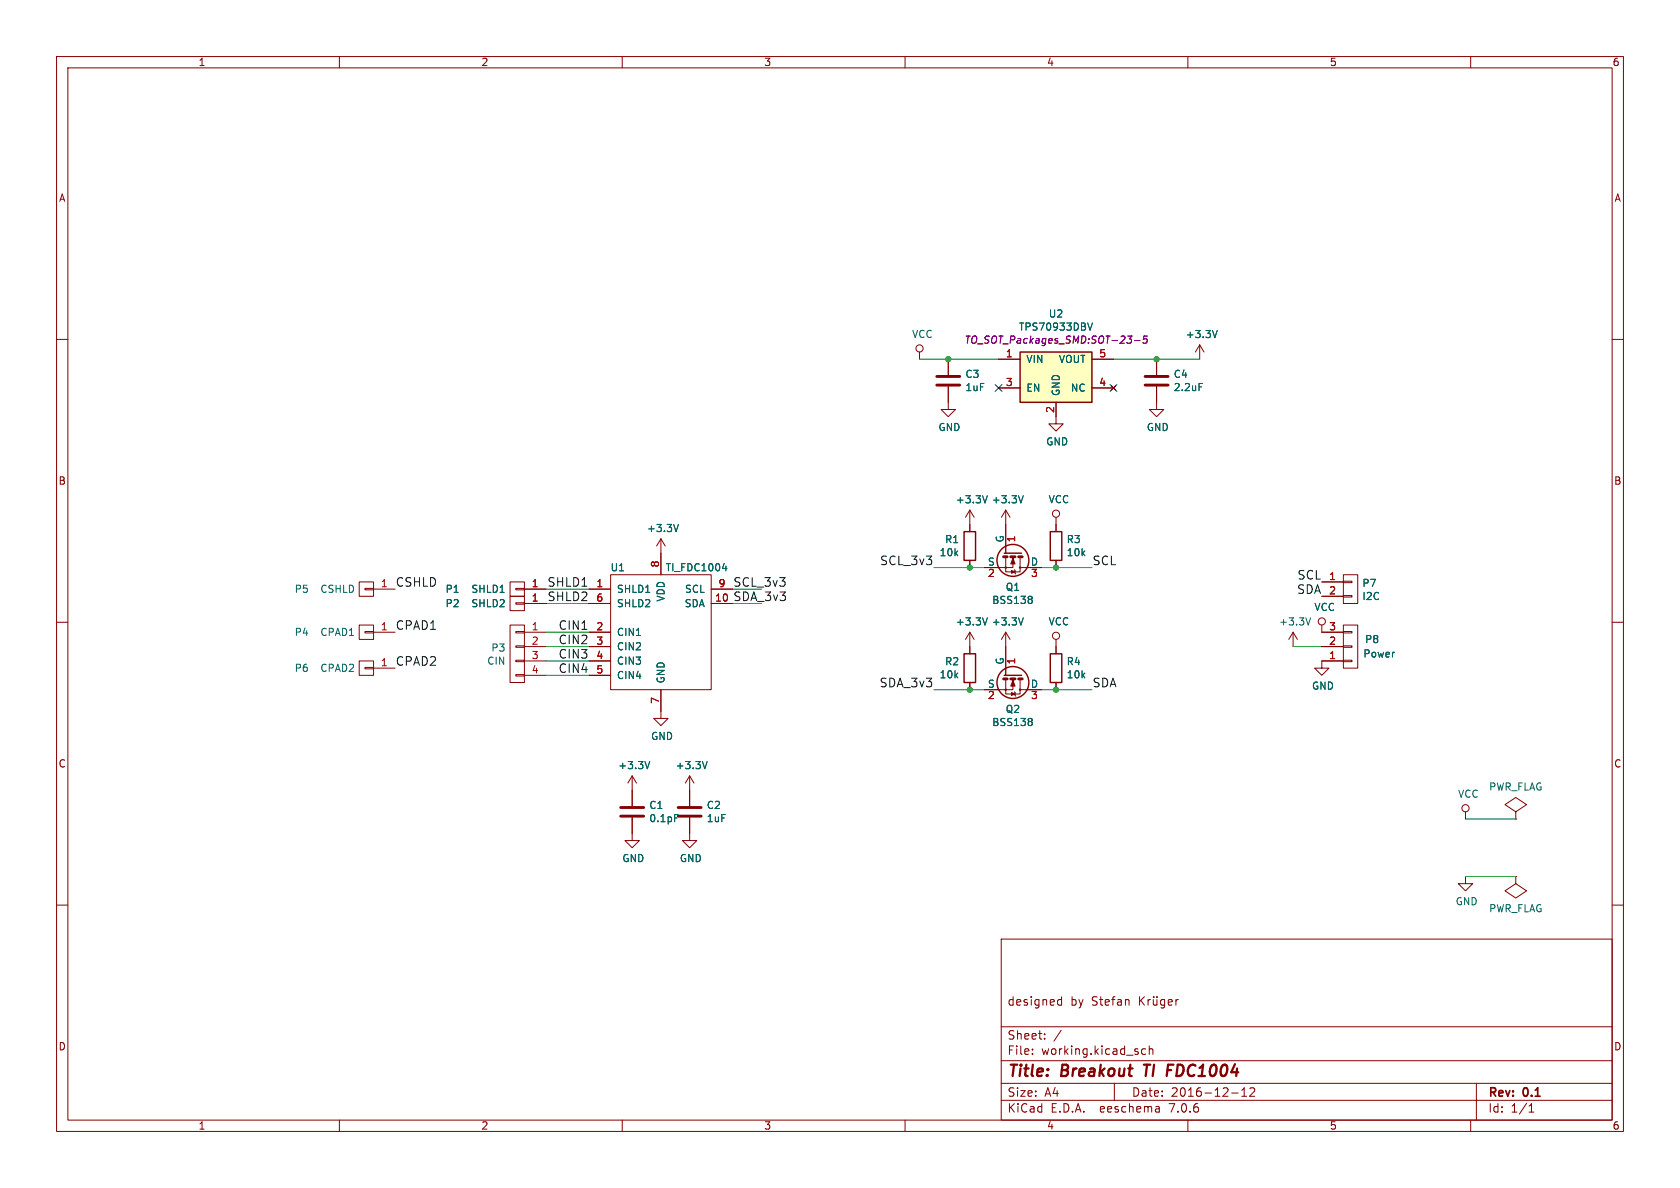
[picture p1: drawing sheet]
(kicad_sch (version 20230121) (generator eeschema)

 (paper "A4")

 (title_block
  (title "Breakout TI FDC1004")
  (date "2016-12-12")
  (rev "0.1")
  (comment 1 "designed by Stefan Krüger"))

 (lib_symbols
  (symbol "Breakout_TI_FDC1004-rescue:+3.3V" (power) (pin_names (offset 0)) (in_bom yes) (on_board yes)
   (property "Reference" "#PWR" (at 0 -3.81 0) (effects (font (size 1.27 1.27)) hide))
   (property "Value" "+3.3V" (at 0 3.556 0) (effects (font (size 1.27 1.27))))
   (property "Footprint" "" (at 0 0 0) (effects (font (size 1.27 1.27))))
   (property "Datasheet" "" (at 0 0 0) (effects (font (size 1.27 1.27))))
   (symbol "+3.3V_0_1"
    (polyline (pts (xy -0.762 1.27) (xy 0 2.54)) (stroke (width 0) (type solid)) (fill (type none)))
    (polyline (pts (xy 0 0) (xy 0 2.54)) (stroke (width 0) (type solid)) (fill (type none)))
    (polyline (pts (xy 0 2.54) (xy 0.762 1.27)) (stroke (width 0) (type solid)) (fill (type none))))
   (symbol "+3.3V_1_1"
    (pin power_in line (at 0 0 90) (length 0) hide (name "+3V3" (effects (font (size 1.27 1.27)))) (number "1" (effects (font (size 1.27 1.27)))))))
  (symbol "Breakout_TI_FDC1004-rescue:BSS138" (pin_names (offset 0)) (in_bom yes) (on_board yes)
   (property "Reference" "Q" (at 5.08 1.905 0) (effects (font (size 1.27 1.27)) (justify left)))
   (property "Value" "BSS138" (at 5.08 0 0) (effects (font (size 1.27 1.27)) (justify left)))
   (property "Footprint" "TO_SOT_Packages_SMD:SOT-23" (at 5.08 -1.905 0) (effects (font (size 1.27 1.27) italic) (justify left) hide))
   (property "Datasheet" "" (at 0 0 0) (effects (font (size 1.27 1.27)) (justify left)))
   (symbol "BSS138_0_1"
    (polyline (pts (xy 0.635 -1.016) (xy 0.635 -1.651)) (stroke (width 0.508) (type solid)) (fill (type none)))
    (polyline (pts (xy 0.635 0.381) (xy 0.635 -0.381)) (stroke (width 0.508) (type solid)) (fill (type none)))
    (polyline (pts (xy 0.635 1.651) (xy 0.635 1.016)) (stroke (width 0.508) (type solid)) (fill (type none)))
    (polyline (pts (xy 3.048 0.381) (xy 2.921 0.254)) (stroke (width 0) (type solid)) (fill (type none)))
    (polyline (pts (xy 3.048 0.381) (xy 3.556 0.381)) (stroke (width 0) (type solid)) (fill (type none)))
    (polyline (pts (xy 3.556 0.381) (xy 3.683 0.508)) (stroke (width 0) (type solid)) (fill (type none)))
    (polyline (pts (xy 0 1.524) (xy 0 -1.524) (xy 0 -1.524)) (stroke (width 0.254) (type solid)) (fill (type none)))
    (polyline (pts (xy 0.762 -1.27) (xy 2.54 -1.27) (xy 2.54 -2.54) (xy 2.54 -2.54)) (stroke (width 0) (type solid)) (fill (type none)))
    (polyline (pts (xy 0.762 1.27) (xy 2.54 1.27) (xy 2.54 2.54) (xy 2.54 2.54)) (stroke (width 0) (type solid)) (fill (type none)))
    (polyline (pts (xy 2.54 1.27) (xy 3.302 1.27) (xy 3.302 -1.27) (xy 2.54 -1.27)) (stroke (width 0) (type solid)) (fill (type none)))
    (polyline (pts (xy 3.302 0.381) (xy 3.048 -0.254) (xy 3.556 -0.254) (xy 3.302 0.381)) (stroke (width 0) (type solid)) (fill (type outline)))
    (polyline (pts (xy 0.762 0) (xy 1.27 0) (xy 2.54 0) (xy 2.54 -1.27) (xy 2.54 -1.27)) (stroke (width 0) (type solid)) (fill (type none)))
    (polyline (pts (xy 0.889 0) (xy 1.905 0.381) (xy 1.905 -0.381) (xy 0.889 0) (xy 1.016 0) (xy 1.016 0)) (stroke (width 0) (type solid)) (fill (type outline)))
    (circle (center 1.27 0) (radius 2.8194) (stroke (width 0.254) (type solid)) (fill (type none)))
    (circle (center 2.54 -1.27) (radius 0.127) (stroke (width 0) (type solid)) (fill (type none)))
    (circle (center 2.54 1.27) (radius 0.127) (stroke (width 0) (type solid)) (fill (type none))))
   (symbol "BSS138_1_1"
    (pin passive line (at -5.08 -1.27 0) (length 5.08) (name "G" (effects (font (size 1.27 1.27)))) (number "1" (effects (font (size 1.27 1.27)))))
    (pin passive line (at 2.54 -5.08 90) (length 2.54) (name "S" (effects (font (size 1.27 1.27)))) (number "2" (effects (font (size 1.27 1.27)))))
    (pin passive line (at 2.54 5.08 270) (length 2.54) (name "D" (effects (font (size 1.27 1.27)))) (number "3" (effects (font (size 1.27 1.27)))))))
  (symbol "Breakout_TI_FDC1004-rescue:C" (pin_numbers hide) (pin_names (offset 0.254)) (in_bom yes) (on_board yes)
   (property "Reference" "C" (at 0.635 2.54 0) (effects (font (size 1.27 1.27)) (justify left)))
   (property "Value" "C" (at 0.635 -2.54 0) (effects (font (size 1.27 1.27)) (justify left)))
   (property "Footprint" "" (at 0.9652 -3.81 0) (effects (font (size 1.27 1.27))))
   (property "Datasheet" "" (at 0 0 0) (effects (font (size 1.27 1.27))))
   (symbol "C_0_1"
    (polyline (pts (xy -2.032 -0.762) (xy 2.032 -0.762)) (stroke (width 0.508) (type solid)) (fill (type none)))
    (polyline (pts (xy -2.032 0.762) (xy 2.032 0.762)) (stroke (width 0.508) (type solid)) (fill (type none))))
   (symbol "C_1_1"
    (pin passive line (at 0 3.81 270) (length 2.794) (name "~" (effects (font (size 1.27 1.27)))) (number "1" (effects (font (size 1.27 1.27)))))
    (pin passive line (at 0 -3.81 90) (length 2.794) (name "~" (effects (font (size 1.27 1.27)))) (number "2" (effects (font (size 1.27 1.27)))))))
  (symbol "Breakout_TI_FDC1004-rescue:CONN_01X01" (pin_names (offset 1.016) hide) (in_bom yes) (on_board yes)
   (property "Reference" "P" (at 0 2.54 0) (effects (font (size 1.27 1.27))))
   (property "Value" "CONN_01X01" (at 2.54 0 90) (effects (font (size 1.27 1.27))))
   (property "Footprint" "" (at 0 0 0) (effects (font (size 1.27 1.27))))
   (property "Datasheet" "" (at 0 0 0) (effects (font (size 1.27 1.27))))
   (symbol "CONN_01X01_0_1"
    (rectangle (start -1.27 0.127) (end 0.254 -0.127) (stroke (width 0) (type solid)) (fill (type none)))
    (rectangle (start -1.27 1.27) (end 1.27 -1.27) (stroke (width 0) (type solid)) (fill (type none))))
   (symbol "CONN_01X01_1_1"
    (pin passive line (at -5.08 0 0) (length 3.81) (name "P1" (effects (font (size 1.27 1.27)))) (number "1" (effects (font (size 1.27 1.27)))))))
  (symbol "Breakout_TI_FDC1004-rescue:CONN_01X02" (pin_names (offset 1.016) hide) (in_bom yes) (on_board yes)
   (property "Reference" "P" (at 0 3.81 0) (effects (font (size 1.27 1.27))))
   (property "Value" "CONN_01X02" (at 2.54 0 90) (effects (font (size 1.27 1.27))))
   (property "Footprint" "" (at 0 0 0) (effects (font (size 1.27 1.27))))
   (property "Datasheet" "" (at 0 0 0) (effects (font (size 1.27 1.27))))
   (symbol "CONN_01X02_0_1"
    (rectangle (start -1.27 -1.143) (end 0.254 -1.397) (stroke (width 0) (type solid)) (fill (type none)))
    (rectangle (start -1.27 1.397) (end 0.254 1.143) (stroke (width 0) (type solid)) (fill (type none)))
    (rectangle (start -1.27 2.54) (end 1.27 -2.54) (stroke (width 0) (type solid)) (fill (type none))))
   (symbol "CONN_01X02_1_1"
    (pin passive line (at -5.08 1.27 0) (length 3.81) (name "P1" (effects (font (size 1.27 1.27)))) (number "1" (effects (font (size 1.27 1.27)))))
    (pin passive line (at -5.08 -1.27 0) (length 3.81) (name "P2" (effects (font (size 1.27 1.27)))) (number "2" (effects (font (size 1.27 1.27)))))))
  (symbol "Breakout_TI_FDC1004-rescue:CONN_01X03" (pin_names (offset 1.016) hide) (in_bom yes) (on_board yes)
   (property "Reference" "P" (at 0 5.08 0) (effects (font (size 1.27 1.27))))
   (property "Value" "CONN_01X03" (at 2.54 0 90) (effects (font (size 1.27 1.27))))
   (property "Footprint" "" (at 0 0 0) (effects (font (size 1.27 1.27))))
   (property "Datasheet" "" (at 0 0 0) (effects (font (size 1.27 1.27))))
   (symbol "CONN_01X03_0_1"
    (rectangle (start -1.27 -2.413) (end 0.254 -2.667) (stroke (width 0) (type solid)) (fill (type none)))
    (rectangle (start -1.27 0.127) (end 0.254 -0.127) (stroke (width 0) (type solid)) (fill (type none)))
    (rectangle (start -1.27 2.667) (end 0.254 2.413) (stroke (width 0) (type solid)) (fill (type none)))
    (rectangle (start -1.27 3.81) (end 1.27 -3.81) (stroke (width 0) (type solid)) (fill (type none))))
   (symbol "CONN_01X03_1_1"
    (pin passive line (at -5.08 2.54 0) (length 3.81) (name "P1" (effects (font (size 1.27 1.27)))) (number "1" (effects (font (size 1.27 1.27)))))
    (pin passive line (at -5.08 0 0) (length 3.81) (name "P2" (effects (font (size 1.27 1.27)))) (number "2" (effects (font (size 1.27 1.27)))))
    (pin passive line (at -5.08 -2.54 0) (length 3.81) (name "P3" (effects (font (size 1.27 1.27)))) (number "3" (effects (font (size 1.27 1.27)))))))
  (symbol "Breakout_TI_FDC1004-rescue:CONN_01X04" (pin_names (offset 1.016) hide) (in_bom yes) (on_board yes)
   (property "Reference" "P" (at 0 6.35 0) (effects (font (size 1.27 1.27))))
   (property "Value" "CONN_01X04" (at 2.54 0 90) (effects (font (size 1.27 1.27))))
   (property "Footprint" "" (at 0 0 0) (effects (font (size 1.27 1.27))))
   (property "Datasheet" "" (at 0 0 0) (effects (font (size 1.27 1.27))))
   (symbol "CONN_01X04_0_1"
    (rectangle (start -1.27 -3.683) (end 0.254 -3.937) (stroke (width 0) (type solid)) (fill (type none)))
    (rectangle (start -1.27 -1.143) (end 0.254 -1.397) (stroke (width 0) (type solid)) (fill (type none)))
    (rectangle (start -1.27 1.397) (end 0.254 1.143) (stroke (width 0) (type solid)) (fill (type none)))
    (rectangle (start -1.27 3.937) (end 0.254 3.683) (stroke (width 0) (type solid)) (fill (type none)))
    (rectangle (start -1.27 5.08) (end 1.27 -5.08) (stroke (width 0) (type solid)) (fill (type none))))
   (symbol "CONN_01X04_1_1"
    (pin passive line (at -5.08 3.81 0) (length 3.81) (name "P1" (effects (font (size 1.27 1.27)))) (number "1" (effects (font (size 1.27 1.27)))))
    (pin passive line (at -5.08 1.27 0) (length 3.81) (name "P2" (effects (font (size 1.27 1.27)))) (number "2" (effects (font (size 1.27 1.27)))))
    (pin passive line (at -5.08 -1.27 0) (length 3.81) (name "P3" (effects (font (size 1.27 1.27)))) (number "3" (effects (font (size 1.27 1.27)))))
    (pin passive line (at -5.08 -3.81 0) (length 3.81) (name "P4" (effects (font (size 1.27 1.27)))) (number "4" (effects (font (size 1.27 1.27)))))))
  (symbol "Breakout_TI_FDC1004-rescue:GND" (power) (pin_names (offset 0)) (in_bom yes) (on_board yes)
   (property "Reference" "#PWR" (at 0 -6.35 0) (effects (font (size 1.27 1.27)) hide))
   (property "Value" "GND" (at 0 -3.81 0) (effects (font (size 1.27 1.27))))
   (property "Footprint" "" (at 0 0 0) (effects (font (size 1.27 1.27))))
   (property "Datasheet" "" (at 0 0 0) (effects (font (size 1.27 1.27))))
   (symbol "GND_0_1"
    (polyline (pts (xy 0 0) (xy 0 -1.27) (xy 1.27 -1.27) (xy 0 -2.54) (xy -1.27 -1.27) (xy 0 -1.27)) (stroke (width 0) (type solid)) (fill (type none))))
   (symbol "GND_1_1"
    (pin power_in line (at 0 0 270) (length 0) hide (name "GND" (effects (font (size 1.27 1.27)))) (number "1" (effects (font (size 1.27 1.27)))))))
  (symbol "Breakout_TI_FDC1004-rescue:PWR_FLAG" (power) (pin_numbers hide) (pin_names (offset 0) hide) (in_bom yes) (on_board yes)
   (property "Reference" "#FLG" (at 0 2.413 0) (effects (font (size 1.27 1.27)) hide))
   (property "Value" "PWR_FLAG" (at 0 4.572 0) (effects (font (size 1.27 1.27))))
   (property "Footprint" "" (at 0 0 0) (effects (font (size 1.27 1.27))))
   (property "Datasheet" "" (at 0 0 0) (effects (font (size 1.27 1.27))))
   (symbol "PWR_FLAG_0_0"
    (pin power_out line (at 0 0 90) (length 0) (name "pwr" (effects (font (size 1.27 1.27)))) (number "1" (effects (font (size 1.27 1.27))))))
   (symbol "PWR_FLAG_0_1"
    (polyline (pts (xy 0 0) (xy 0 1.27) (xy -1.905 2.54) (xy 0 3.81) (xy 1.905 2.54) (xy 0 1.27)) (stroke (width 0) (type solid)) (fill (type none)))))
  (symbol "Breakout_TI_FDC1004-rescue:R" (pin_numbers hide) (pin_names (offset 0)) (in_bom yes) (on_board yes)
   (property "Reference" "R" (at 2.032 0 90) (effects (font (size 1.27 1.27))))
   (property "Value" "R" (at 0 0 90) (effects (font (size 1.27 1.27))))
   (property "Footprint" "" (at -1.778 0 90) (effects (font (size 1.27 1.27))))
   (property "Datasheet" "" (at 0 0 0) (effects (font (size 1.27 1.27))))
   (symbol "R_0_1"
    (rectangle (start -1.016 -2.54) (end 1.016 2.54) (stroke (width 0.254) (type solid)) (fill (type none))))
   (symbol "R_1_1"
    (pin passive line (at 0 3.81 270) (length 1.27) (name "~" (effects (font (size 1.27 1.27)))) (number "1" (effects (font (size 1.27 1.27)))))
    (pin passive line (at 0 -3.81 90) (length 1.27) (name "~" (effects (font (size 1.27 1.27)))) (number "2" (effects (font (size 1.27 1.27)))))))
  (symbol "Breakout_TI_FDC1004-rescue:TI_FDC1004" (pin_names (offset 1.016)) (in_bom yes) (on_board yes)
   (property "Reference" "U" (at -7.62 11.43 0) (effects (font (size 1.27 1.27))))
   (property "Value" "TI_FDC1004" (at 1.27 11.43 0) (effects (font (size 1.27 1.27)) (justify left)))
   (property "Footprint" "Housings_SSOP:MSOP-10_3x3mm_Pitch0.5mm" (at 0 -11.43 0) (effects (font (size 1.524 1.524)) hide))
   (property "Datasheet" "http://www.ti.com/lit/ds/symlink/fdc1004.pdf" (at 0 -13.97 0) (effects (font (size 1.524 1.524)) hide))
   (symbol "TI_FDC1004_0_1"
    (rectangle (start -8.89 10.16) (end 8.89 -10.16) (stroke (width 0) (type solid)) (fill (type none))))
   (symbol "TI_FDC1004_1_1"
    (pin input line (at -12.7 7.62 0) (length 3.81) (name "SHLD1" (effects (font (size 1.27 1.27)))) (number "1" (effects (font (size 1.27 1.27)))))
    (pin bidirectional line (at 12.7 5.08 180) (length 3.81) (name "SDA" (effects (font (size 1.27 1.27)))) (number "10" (effects (font (size 1.27 1.27)))))
    (pin input line (at -12.7 0 0) (length 3.81) (name "CIN1" (effects (font (size 1.27 1.27)))) (number "2" (effects (font (size 1.27 1.27)))))
    (pin input line (at -12.7 -2.54 0) (length 3.81) (name "CIN2" (effects (font (size 1.27 1.27)))) (number "3" (effects (font (size 1.27 1.27)))))
    (pin input line (at -12.7 -5.08 0) (length 3.81) (name "CIN3" (effects (font (size 1.27 1.27)))) (number "4" (effects (font (size 1.27 1.27)))))
    (pin input line (at -12.7 -7.62 0) (length 3.81) (name "CIN4" (effects (font (size 1.27 1.27)))) (number "5" (effects (font (size 1.27 1.27)))))
    (pin input line (at -12.7 5.08 0) (length 3.81) (name "SHLD2" (effects (font (size 1.27 1.27)))) (number "6" (effects (font (size 1.27 1.27)))))
    (pin power_in line (at 0 -13.97 90) (length 3.81) (name "GND" (effects (font (size 1.27 1.27)))) (number "7" (effects (font (size 1.27 1.27)))))
    (pin power_in line (at 0 13.97 270) (length 3.81) (name "VDD" (effects (font (size 1.27 1.27)))) (number "8" (effects (font (size 1.27 1.27)))))
    (pin bidirectional line (at 12.7 7.62 180) (length 3.81) (name "SCL" (effects (font (size 1.27 1.27)))) (number "9" (effects (font (size 1.27 1.27)))))))
  (symbol "Breakout_TI_FDC1004-rescue:TPS70933DBV" (pin_names (offset 1.016)) (in_bom yes) (on_board yes)
   (property "Reference" "U" (at -6.35 5.08 0) (effects (font (size 1.27 1.27)) (justify left)))
   (property "Value" "TPS70933DBV" (at 6.35 5.08 0) (effects (font (size 1.27 1.27)) (justify right)))
   (property "Footprint" "SOT-23-5" (at 6.35 -6.35 0) (effects (font (size 1.27 1.27) italic)))
   (property "Datasheet" "" (at 0 0 0) (effects (font (size 1.27 1.27))))
   (symbol "TPS70933DBV_0_1"
    (rectangle (start -6.35 3.81) (end 6.35 -5.08) (stroke (width 0.254) (type solid)) (fill (type background))))
   (symbol "TPS70933DBV_1_1"
    (pin power_in line (at -10.16 2.54 0) (length 3.81) (name "VIN" (effects (font (size 1.27 1.27)))) (number "1" (effects (font (size 1.27 1.27)))))
    (pin power_in line (at 0 -7.62 90) (length 2.54) (name "GND" (effects (font (size 1.27 1.27)))) (number "2" (effects (font (size 1.27 1.27)))))
    (pin input line (at -10.16 -2.54 0) (length 3.81) (name "EN" (effects (font (size 1.27 1.27)))) (number "3" (effects (font (size 1.27 1.27)))))
    (pin no_connect line (at 10.16 -2.54 180) (length 3.81) (name "NC" (effects (font (size 1.27 1.27)))) (number "4" (effects (font (size 1.27 1.27)))))
    (pin power_out line (at 10.16 2.54 180) (length 3.81) (name "VOUT" (effects (font (size 1.27 1.27)))) (number "5" (effects (font (size 1.27 1.27)))))))
  (symbol "Breakout_TI_FDC1004-rescue:VCC" (power) (pin_names (offset 0)) (in_bom yes) (on_board yes)
   (property "Reference" "#PWR" (at 0 -3.81 0) (effects (font (size 1.27 1.27)) hide))
   (property "Value" "VCC" (at 0 3.81 0) (effects (font (size 1.27 1.27))))
   (property "Footprint" "" (at 0 0 0) (effects (font (size 1.27 1.27))))
   (property "Datasheet" "" (at 0 0 0) (effects (font (size 1.27 1.27))))
   (symbol "VCC_0_1"
    (polyline (pts (xy 0 0) (xy 0 1.27)) (stroke (width 0) (type solid)) (fill (type none)))
    (circle (center 0 1.905) (radius 0.635) (stroke (width 0) (type solid)) (fill (type none))))
   (symbol "VCC_1_1"
    (pin power_in line (at 0 0 90) (length 0) hide (name "VCC" (effects (font (size 1.27 1.27)))) (number "1" (effects (font (size 1.27 1.27))))))))

 (junction (at 167.64 63.5) (diameter 0) (color 0 0 0 0))
 (junction (at 171.45 100.33) (diameter 0) (color 0 0 0 0))
 (junction (at 186.69 121.92) (diameter 0) (color 0 0 0 0))
 (junction (at 204.47 63.5) (diameter 0) (color 0 0 0 0))
 (junction (at 171.45 121.92) (diameter 0) (color 0 0 0 0))
 (junction (at 186.69 100.33) (diameter 0) (color 0 0 0 0))

 (no_connect (at 176.53 68.58))
 (no_connect (at 196.85 68.58))

 (wire (pts (xy 259.08 154.94) (xy 267.97 154.94)) (stroke (width 0) (type default)))
 (wire (pts (xy 167.64 63.5) (xy 176.53 63.5)) (stroke (width 0) (type default)))
 (wire (pts (xy 96.52 104.14) (xy 104.14 104.14)) (stroke (width 0) (type default)))
 (wire (pts (xy 259.08 144.78) (xy 267.97 144.78)) (stroke (width 0) (type default)))
 (wire (pts (xy 96.52 114.3) (xy 104.14 114.3)) (stroke (width 0) (type default)))
 (wire (pts (xy 186.69 121.92) (xy 193.04 121.92)) (stroke (width 0) (type default)))
 (wire (pts (xy 165.1 121.92) (xy 171.45 121.92)) (stroke (width 0) (type default)))
 (wire (pts (xy 186.69 100.33) (xy 193.04 100.33)) (stroke (width 0) (type default)))
 (wire (pts (xy 171.45 121.92) (xy 173.99 121.92)) (stroke (width 0) (type default)))
 (wire (pts (xy 171.45 100.33) (xy 173.99 100.33)) (stroke (width 0) (type default)))
 (wire (pts (xy 129.54 104.14) (xy 134.62 104.14)) (stroke (width 0) (type default)))
 (wire (pts (xy 196.85 63.5) (xy 204.47 63.5)) (stroke (width 0) (type default)))
 (wire (pts (xy 165.1 100.33) (xy 171.45 100.33)) (stroke (width 0) (type default)))
 (wire (pts (xy 96.52 116.84) (xy 104.14 116.84)) (stroke (width 0) (type default)))
 (wire (pts (xy 162.56 63.5) (xy 167.64 63.5)) (stroke (width 0) (type default)))
 (wire (pts (xy 184.15 100.33) (xy 186.69 100.33)) (stroke (width 0) (type default)))
 (wire (pts (xy 96.52 111.76) (xy 104.14 111.76)) (stroke (width 0) (type default)))
 (wire (pts (xy 184.15 121.92) (xy 186.69 121.92)) (stroke (width 0) (type default)))
 (wire (pts (xy 129.54 106.68) (xy 134.62 106.68)) (stroke (width 0) (type default)))
 (wire (pts (xy 96.52 106.68) (xy 104.14 106.68)) (stroke (width 0) (type default)))
 (wire (pts (xy 228.6 114.3) (xy 233.68 114.3)) (stroke (width 0) (type default)))
 (wire (pts (xy 96.52 119.38) (xy 104.14 119.38)) (stroke (width 0) (type default)))
 (wire (pts (xy 204.47 63.5) (xy 212.09 63.5)) (stroke (width 0) (type default)))

 (label "SDA" (at 233.68 105.41 180) (effects (font (size 1.524 1.524)) (justify right bottom)))
 (label "SCL" (at 233.68 102.87 180) (effects (font (size 1.524 1.524)) (justify right bottom)))
 (label "SHLD2" (at 104.14 106.68 180) (effects (font (size 1.524 1.524)) (justify right bottom)))
 (label "CSHLD" (at 69.85 104.14 0) (effects (font (size 1.524 1.524)) (justify left bottom)))
 (label "SDA_3v3" (at 165.1 121.92 180) (effects (font (size 1.524 1.524)) (justify right bottom)))
 (label "CIN3" (at 104.14 116.84 180) (effects (font (size 1.524 1.524)) (justify right bottom)))
 (label "CIN2" (at 104.14 114.3 180) (effects (font (size 1.524 1.524)) (justify right bottom)))
 (label "SCL_3v3" (at 165.1 100.33 180) (effects (font (size 1.524 1.524)) (justify right bottom)))
 (label "SCL_3v3" (at 129.54 104.14 0) (effects (font (size 1.524 1.524)) (justify left bottom)))
 (label "SDA" (at 193.04 121.92 0) (effects (font (size 1.524 1.524)) (justify left bottom)))
 (label "SCL" (at 193.04 100.33 0) (effects (font (size 1.524 1.524)) (justify left bottom)))
 (label "CIN1" (at 104.14 111.76 180) (effects (font (size 1.524 1.524)) (justify right bottom)))
 (label "CIN4" (at 104.14 119.38 180) (effects (font (size 1.524 1.524)) (justify right bottom)))
 (label "SDA_3v3" (at 129.54 106.68 0) (effects (font (size 1.524 1.524)) (justify left bottom)))
 (label "CPAD1" (at 69.85 111.76 0) (effects (font (size 1.524 1.524)) (justify left bottom)))
 (label "SHLD1" (at 104.14 104.14 180) (effects (font (size 1.524 1.524)) (justify right bottom)))
 (label "CPAD2" (at 69.85 118.11 0) (effects (font (size 1.524 1.524)) (justify left bottom)))

 (symbol (lib_id "Breakout_TI_FDC1004-rescue:VCC") (at 259.08 144.78 0) (unit 1) (in_bom yes) (on_board yes) (dnp no)
  (property "Reference" "#PWR21" (at 259.08 148.59 0) (effects (font (size 1.27 1.27)) hide))
  (property "Value" "VCC" (at 259.588 140.3604 0) (effects (font (size 1.27 1.27))))
  (property "Footprint" "" (at 259.08 144.78 0) (effects (font (size 1.27 1.27))))
  (property "Datasheet" "" (at 259.08 144.78 0) (effects (font (size 1.27 1.27)))) (pin "1"))

 (symbol (lib_id "Breakout_TI_FDC1004-rescue:GND") (at 259.08 154.94 0) (unit 1) (in_bom yes) (on_board yes) (dnp no)
  (property "Reference" "#PWR22" (at 259.08 161.29 0) (effects (font (size 1.27 1.27)) hide))
  (property "Value" "GND" (at 259.2832 159.3596 0) (effects (font (size 1.27 1.27))))
  (property "Footprint" "" (at 259.08 154.94 0) (effects (font (size 1.27 1.27))))
  (property "Datasheet" "" (at 259.08 154.94 0) (effects (font (size 1.27 1.27)))) (pin "1"))

 (symbol (lib_id "Breakout_TI_FDC1004-rescue:PWR_FLAG") (at 267.97 144.78 0) (unit 1) (in_bom yes) (on_board yes) (dnp no)
  (property "Reference" "#FLG1" (at 267.97 142.367 0) (effects (font (size 1.27 1.27)) hide))
  (property "Value" "PWR_FLAG" (at 267.97 139.0904 0) (effects (font (size 1.27 1.27))))
  (property "Footprint" "" (at 267.97 144.78 0) (effects (font (size 1.27 1.27))))
  (property "Datasheet" "" (at 267.97 144.78 0) (effects (font (size 1.27 1.27)))) (pin "1"))

 (symbol (lib_id "Breakout_TI_FDC1004-rescue:PWR_FLAG") (at 267.97 154.94 0) (mirror x) (unit 1) (in_bom yes) (on_board yes) (dnp no)
  (property "Reference" "#FLG2" (at 267.97 157.353 0) (effects (font (size 1.27 1.27)) hide))
  (property "Value" "PWR_FLAG" (at 267.97 160.6042 0) (effects (font (size 1.27 1.27))))
  (property "Footprint" "" (at 267.97 154.94 0) (effects (font (size 1.27 1.27))))
  (property "Datasheet" "" (at 267.97 154.94 0) (effects (font (size 1.27 1.27)))) (pin "1"))

 (symbol (lib_id "Breakout_TI_FDC1004-rescue:C") (at 111.76 143.51 0) (unit 1) (in_bom yes) (on_board yes) (dnp no)
  (property "Reference" "C1" (at 114.681 142.3416 0) (effects (font (size 1.27 1.27)) (justify left)))
  (property "Value" "0.1pF" (at 114.681 144.6784 0) (effects (font (size 1.27 1.27)) (justify left)))
  (property "Footprint" "Capacitors_SMD:C_0805_HandSoldering" (at 112.7252 147.32 0) (effects (font (size 1.27 1.27)) hide))
  (property "Datasheet" "" (at 111.76 143.51 0) (effects (font (size 1.27 1.27)))) (pin "1") (pin "2"))

 (symbol (lib_id "Breakout_TI_FDC1004-rescue:GND") (at 111.76 147.32 0) (unit 1) (in_bom yes) (on_board yes) (dnp no)
  (property "Reference" "#PWR2" (at 111.76 153.67 0) (effects (font (size 1.27 1.27)) hide))
  (property "Value" "GND" (at 111.9632 151.7396 0) (effects (font (size 1.27 1.27))))
  (property "Footprint" "" (at 111.76 147.32 0) (effects (font (size 1.27 1.27))))
  (property "Datasheet" "" (at 111.76 147.32 0) (effects (font (size 1.27 1.27)))) (pin "1"))

 (symbol (lib_id "Breakout_TI_FDC1004-rescue:TI_FDC1004") (at 116.84 111.76 0) (unit 1) (in_bom yes) (on_board yes) (dnp no)
  (property "Reference" "U1" (at 109.22 100.33 0) (effects (font (size 1.27 1.27))))
  (property "Value" "TI_FDC1004" (at 123.19 100.33 0) (effects (font (size 1.27 1.27))))
  (property "Footprint" "Housings_SSOP:MSOP-10_3x3mm_Pitch0.5mm" (at 116.84 123.19 0) (effects (font (size 1.524 1.524)) hide))
  (property "Datasheet" "http://www.ti.com/lit/ds/symlink/fdc1004.pdf" (at 116.84 125.73 0) (effects (font (size 1.524 1.524)) hide)) (pin "1") (pin "10") (pin "2") (pin "3") (pin "4") (pin "5") (pin "6") (pin "7") (pin "8") (pin "9"))

 (symbol (lib_id "Breakout_TI_FDC1004-rescue:C") (at 121.92 143.51 0) (unit 1) (in_bom yes) (on_board yes) (dnp no)
  (property "Reference" "C2" (at 124.841 142.3416 0) (effects (font (size 1.27 1.27)) (justify left)))
  (property "Value" "1uF" (at 124.841 144.6784 0) (effects (font (size 1.27 1.27)) (justify left)))
  (property "Footprint" "Capacitors_SMD:C_0805_HandSoldering" (at 122.8852 147.32 0) (effects (font (size 1.27 1.27)) hide))
  (property "Datasheet" "" (at 121.92 143.51 0) (effects (font (size 1.27 1.27)))) (pin "1") (pin "2"))

 (symbol (lib_id "Breakout_TI_FDC1004-rescue:GND") (at 121.92 147.32 0) (unit 1) (in_bom yes) (on_board yes) (dnp no)
  (property "Reference" "#PWR6" (at 121.92 153.67 0) (effects (font (size 1.27 1.27)) hide))
  (property "Value" "GND" (at 122.1232 151.7396 0) (effects (font (size 1.27 1.27))))
  (property "Footprint" "" (at 121.92 147.32 0) (effects (font (size 1.27 1.27))))
  (property "Datasheet" "" (at 121.92 147.32 0) (effects (font (size 1.27 1.27)))) (pin "1"))

 (symbol (lib_id "Breakout_TI_FDC1004-rescue:CONN_01X01") (at 91.44 104.14 180) (unit 1) (in_bom yes) (on_board yes) (dnp no)
  (property "Reference" "P1" (at 80.01 104.14 0) (effects (font (size 1.27 1.27))))
  (property "Value" "SHLD1" (at 86.36 104.14 0) (effects (font (size 1.27 1.27))))
  (property "Footprint" "Pin_Headers:Pin_Header_Straight_1x01" (at 91.44 104.14 0) (effects (font (size 1.27 1.27)) hide))
  (property "Datasheet" "" (at 91.44 104.14 0) (effects (font (size 1.27 1.27)))) (pin "1"))

 (symbol (lib_id "Breakout_TI_FDC1004-rescue:CONN_01X01") (at 91.44 106.68 180) (unit 1) (in_bom yes) (on_board yes) (dnp no)
  (property "Reference" "P2" (at 80.01 106.68 0) (effects (font (size 1.27 1.27))))
  (property "Value" "SHLD2" (at 86.36 106.68 0) (effects (font (size 1.27 1.27))))
  (property "Footprint" "Pin_Headers:Pin_Header_Straight_1x01" (at 91.44 106.68 0) (effects (font (size 1.27 1.27)) hide))
  (property "Datasheet" "" (at 91.44 106.68 0) (effects (font (size 1.27 1.27)))) (pin "1"))

 (symbol (lib_id "Breakout_TI_FDC1004-rescue:CONN_01X02") (at 238.76 104.14 0) (unit 1) (in_bom yes) (on_board yes) (dnp no)
  (property "Reference" "P7" (at 240.7412 103.0986 0) (effects (font (size 1.27 1.27)) (justify left)))
  (property "Value" "I2C" (at 240.7412 105.41 0) (effects (font (size 1.27 1.27)) (justify left)))
  (property "Footprint" "Pin_Headers:Pin_Header_Straight_1x02" (at 238.76 104.14 0) (effects (font (size 1.27 1.27)) hide))
  (property "Datasheet" "" (at 238.76 104.14 0) (effects (font (size 1.27 1.27)))) (pin "1") (pin "2"))

 (symbol (lib_id "Breakout_TI_FDC1004-rescue:GND") (at 116.84 125.73 0) (unit 1) (in_bom yes) (on_board yes) (dnp no)
  (property "Reference" "#PWR4" (at 116.84 132.08 0) (effects (font (size 1.27 1.27)) hide))
  (property "Value" "GND" (at 117.0432 130.1496 0) (effects (font (size 1.27 1.27))))
  (property "Footprint" "" (at 116.84 125.73 0) (effects (font (size 1.27 1.27))))
  (property "Datasheet" "" (at 116.84 125.73 0) (effects (font (size 1.27 1.27)))) (pin "1"))

 (symbol (lib_id "Breakout_TI_FDC1004-rescue:CONN_01X03") (at 238.76 114.3 0) (mirror x) (unit 1) (in_bom yes) (on_board yes) (dnp no)
  (property "Reference" "P8" (at 242.57 113.03 0) (effects (font (size 1.27 1.27))))
  (property "Value" "Power" (at 243.84 115.57 0) (effects (font (size 1.27 1.27))))
  (property "Footprint" "Pin_Headers:Pin_Header_Straight_1x03" (at 238.76 114.3 0) (effects (font (size 1.27 1.27)) hide))
  (property "Datasheet" "" (at 238.76 114.3 0) (effects (font (size 1.27 1.27)))) (pin "1") (pin "2") (pin "3"))

 (symbol (lib_id "Breakout_TI_FDC1004-rescue:VCC") (at 233.68 111.76 0) (unit 1) (in_bom yes) (on_board yes) (dnp no)
  (property "Reference" "#PWR19" (at 233.68 115.57 0) (effects (font (size 1.27 1.27)) hide))
  (property "Value" "VCC" (at 234.188 107.3404 0) (effects (font (size 1.27 1.27))))
  (property "Footprint" "" (at 233.68 111.76 0) (effects (font (size 1.27 1.27))))
  (property "Datasheet" "" (at 233.68 111.76 0) (effects (font (size 1.27 1.27)))) (pin "1"))

 (symbol (lib_id "Breakout_TI_FDC1004-rescue:GND") (at 233.68 116.84 0) (unit 1) (in_bom yes) (on_board yes) (dnp no)
  (property "Reference" "#PWR20" (at 233.68 123.19 0) (effects (font (size 1.27 1.27)) hide))
  (property "Value" "GND" (at 233.8832 121.2596 0) (effects (font (size 1.27 1.27))))
  (property "Footprint" "" (at 233.68 116.84 0) (effects (font (size 1.27 1.27))))
  (property "Datasheet" "" (at 233.68 116.84 0) (effects (font (size 1.27 1.27)))) (pin "1"))

 (symbol (lib_id "Breakout_TI_FDC1004-rescue:CONN_01X04") (at 91.44 115.57 0) (mirror y) (unit 1) (in_bom yes) (on_board yes) (dnp no)
  (property "Reference" "P3" (at 89.4588 114.5286 0) (effects (font (size 1.27 1.27)) (justify left)))
  (property "Value" "CIN" (at 89.4588 116.84 0) (effects (font (size 1.27 1.27)) (justify left)))
  (property "Footprint" "Pin_Headers:Pin_Header_Straight_1x04" (at 91.44 115.57 0) (effects (font (size 1.27 1.27)) hide))
  (property "Datasheet" "" (at 91.44 115.57 0) (effects (font (size 1.27 1.27)))) (pin "1") (pin "2") (pin "3") (pin "4"))

 (symbol (lib_id "Breakout_TI_FDC1004-rescue:CONN_01X01") (at 64.77 111.76 180) (unit 1) (in_bom yes) (on_board yes) (dnp no)
  (property "Reference" "P4" (at 53.34 111.76 0) (effects (font (size 1.27 1.27))))
  (property "Value" "CPAD1" (at 59.69 111.76 0) (effects (font (size 1.27 1.27))))
  (property "Footprint" "Pin_Headers:Pin_Header_Straight_1x01" (at 64.77 111.76 0) (effects (font (size 1.27 1.27)) hide))
  (property "Datasheet" "" (at 64.77 111.76 0) (effects (font (size 1.27 1.27)))) (pin "1"))

 (symbol (lib_id "Breakout_TI_FDC1004-rescue:CONN_01X01") (at 64.77 104.14 180) (unit 1) (in_bom yes) (on_board yes) (dnp no)
  (property "Reference" "P5" (at 53.34 104.14 0) (effects (font (size 1.27 1.27))))
  (property "Value" "CSHLD" (at 59.69 104.14 0) (effects (font (size 1.27 1.27))))
  (property "Footprint" "Pin_Headers:Pin_Header_Straight_1x01" (at 64.77 104.14 0) (effects (font (size 1.27 1.27)) hide))
  (property "Datasheet" "" (at 64.77 104.14 0) (effects (font (size 1.27 1.27)))) (pin "1"))

 (symbol (lib_id "Breakout_TI_FDC1004-rescue:BSS138") (at 179.07 119.38 270) (unit 1) (in_bom yes) (on_board yes) (dnp no)
  (property "Reference" "Q2" (at 179.07 125.3744 90) (effects (font (size 1.27 1.27))))
  (property "Value" "BSS138" (at 179.07 127.6858 90) (effects (font (size 1.27 1.27))))
  (property "Footprint" "TO_SOT_Packages_SMD:SOT-23" (at 177.165 124.46 0) (effects (font (size 1.27 1.27) italic) (justify left) hide))
  (property "Datasheet" "" (at 179.07 119.38 0) (effects (font (size 1.27 1.27)) (justify left))) (pin "1") (pin "2") (pin "3"))

 (symbol (lib_id "Breakout_TI_FDC1004-rescue:R") (at 186.69 118.11 0) (unit 1) (in_bom yes) (on_board yes) (dnp no)
  (property "Reference" "R4" (at 188.468 116.9416 0) (effects (font (size 1.27 1.27)) (justify left)))
  (property "Value" "10k" (at 188.468 119.253 0) (effects (font (size 1.27 1.27)) (justify left)))
  (property "Footprint" "Resistors_SMD:R_0805_HandSoldering" (at 184.912 118.11 90) (effects (font (size 1.27 1.27)) hide))
  (property "Datasheet" "" (at 186.69 118.11 0) (effects (font (size 1.27 1.27)))) (pin "1") (pin "2"))

 (symbol (lib_id "Breakout_TI_FDC1004-rescue:R") (at 171.45 118.11 0) (mirror y) (unit 1) (in_bom yes) (on_board yes) (dnp no)
  (property "Reference" "R2" (at 169.672 116.9416 0) (effects (font (size 1.27 1.27)) (justify left)))
  (property "Value" "10k" (at 169.672 119.253 0) (effects (font (size 1.27 1.27)) (justify left)))
  (property "Footprint" "Resistors_SMD:R_0805_HandSoldering" (at 173.228 118.11 90) (effects (font (size 1.27 1.27)) hide))
  (property "Datasheet" "" (at 171.45 118.11 0) (effects (font (size 1.27 1.27)))) (pin "1") (pin "2"))

 (symbol (lib_id "Breakout_TI_FDC1004-rescue:CONN_01X01") (at 64.77 118.11 180) (unit 1) (in_bom yes) (on_board yes) (dnp no)
  (property "Reference" "P6" (at 53.34 118.11 0) (effects (font (size 1.27 1.27))))
  (property "Value" "CPAD2" (at 59.69 118.11 0) (effects (font (size 1.27 1.27))))
  (property "Footprint" "Pin_Headers:Pin_Header_Straight_1x01" (at 64.77 118.11 0) (effects (font (size 1.27 1.27)) hide))
  (property "Datasheet" "" (at 64.77 118.11 0) (effects (font (size 1.27 1.27)))) (pin "1"))

 (symbol (lib_id "Breakout_TI_FDC1004-rescue:+3.3V") (at 111.76 139.7 0) (unit 1) (in_bom yes) (on_board yes) (dnp no)
  (property "Reference" "#PWR1" (at 111.76 143.51 0) (effects (font (size 1.27 1.27)) hide))
  (property "Value" "+3.3V" (at 112.141 135.3058 0) (effects (font (size 1.27 1.27))))
  (property "Footprint" "" (at 111.76 139.7 0) (effects (font (size 1.27 1.27))))
  (property "Datasheet" "" (at 111.76 139.7 0) (effects (font (size 1.27 1.27)))) (pin "1"))

 (symbol (lib_id "Breakout_TI_FDC1004-rescue:+3.3V") (at 121.92 139.7 0) (unit 1) (in_bom yes) (on_board yes) (dnp no)
  (property "Reference" "#PWR5" (at 121.92 143.51 0) (effects (font (size 1.27 1.27)) hide))
  (property "Value" "+3.3V" (at 122.301 135.3058 0) (effects (font (size 1.27 1.27))))
  (property "Footprint" "" (at 121.92 139.7 0) (effects (font (size 1.27 1.27))))
  (property "Datasheet" "" (at 121.92 139.7 0) (effects (font (size 1.27 1.27)))) (pin "1"))

 (symbol (lib_id "Breakout_TI_FDC1004-rescue:+3.3V") (at 116.84 97.79 0) (unit 1) (in_bom yes) (on_board yes) (dnp no)
  (property "Reference" "#PWR3" (at 116.84 101.6 0) (effects (font (size 1.27 1.27)) hide))
  (property "Value" "+3.3V" (at 117.221 93.3958 0) (effects (font (size 1.27 1.27))))
  (property "Footprint" "" (at 116.84 97.79 0) (effects (font (size 1.27 1.27))))
  (property "Datasheet" "" (at 116.84 97.79 0) (effects (font (size 1.27 1.27)))) (pin "1"))

 (symbol (lib_id "Breakout_TI_FDC1004-rescue:+3.3V") (at 171.45 114.3 0) (unit 1) (in_bom yes) (on_board yes) (dnp no)
  (property "Reference" "#PWR10" (at 171.45 118.11 0) (effects (font (size 1.27 1.27)) hide))
  (property "Value" "+3.3V" (at 171.831 109.9058 0) (effects (font (size 1.27 1.27))))
  (property "Footprint" "" (at 171.45 114.3 0) (effects (font (size 1.27 1.27))))
  (property "Datasheet" "" (at 171.45 114.3 0) (effects (font (size 1.27 1.27)))) (pin "1"))

 (symbol (lib_id "Breakout_TI_FDC1004-rescue:+3.3V") (at 177.8 114.3 0) (unit 1) (in_bom yes) (on_board yes) (dnp no)
  (property "Reference" "#PWR12" (at 177.8 118.11 0) (effects (font (size 1.27 1.27)) hide))
  (property "Value" "+3.3V" (at 178.181 109.9058 0) (effects (font (size 1.27 1.27))))
  (property "Footprint" "" (at 177.8 114.3 0) (effects (font (size 1.27 1.27))))
  (property "Datasheet" "" (at 177.8 114.3 0) (effects (font (size 1.27 1.27)))) (pin "1"))

 (symbol (lib_id "Breakout_TI_FDC1004-rescue:BSS138") (at 179.07 97.79 270) (unit 1) (in_bom yes) (on_board yes) (dnp no)
  (property "Reference" "Q1" (at 179.07 103.7844 90) (effects (font (size 1.27 1.27))))
  (property "Value" "BSS138" (at 179.07 106.0958 90) (effects (font (size 1.27 1.27))))
  (property "Footprint" "TO_SOT_Packages_SMD:SOT-23" (at 177.165 102.87 0) (effects (font (size 1.27 1.27) italic) (justify left) hide))
  (property "Datasheet" "" (at 179.07 97.79 0) (effects (font (size 1.27 1.27)) (justify left))) (pin "1") (pin "2") (pin "3"))

 (symbol (lib_id "Breakout_TI_FDC1004-rescue:R") (at 186.69 96.52 0) (unit 1) (in_bom yes) (on_board yes) (dnp no)
  (property "Reference" "R3" (at 188.468 95.3516 0) (effects (font (size 1.27 1.27)) (justify left)))
  (property "Value" "10k" (at 188.468 97.663 0) (effects (font (size 1.27 1.27)) (justify left)))
  (property "Footprint" "Resistors_SMD:R_0805_HandSoldering" (at 184.912 96.52 90) (effects (font (size 1.27 1.27)) hide))
  (property "Datasheet" "" (at 186.69 96.52 0) (effects (font (size 1.27 1.27)))) (pin "1") (pin "2"))

 (symbol (lib_id "Breakout_TI_FDC1004-rescue:R") (at 171.45 96.52 0) (mirror y) (unit 1) (in_bom yes) (on_board yes) (dnp no)
  (property "Reference" "R1" (at 169.672 95.3516 0) (effects (font (size 1.27 1.27)) (justify left)))
  (property "Value" "10k" (at 169.672 97.663 0) (effects (font (size 1.27 1.27)) (justify left)))
  (property "Footprint" "Resistors_SMD:R_0805_HandSoldering" (at 173.228 96.52 90) (effects (font (size 1.27 1.27)) hide))
  (property "Datasheet" "" (at 171.45 96.52 0) (effects (font (size 1.27 1.27)))) (pin "1") (pin "2"))

 (symbol (lib_id "Breakout_TI_FDC1004-rescue:+3.3V") (at 171.45 92.71 0) (unit 1) (in_bom yes) (on_board yes) (dnp no)
  (property "Reference" "#PWR9" (at 171.45 96.52 0) (effects (font (size 1.27 1.27)) hide))
  (property "Value" "+3.3V" (at 171.831 88.3158 0) (effects (font (size 1.27 1.27))))
  (property "Footprint" "" (at 171.45 92.71 0) (effects (font (size 1.27 1.27))))
  (property "Datasheet" "" (at 171.45 92.71 0) (effects (font (size 1.27 1.27)))) (pin "1"))

 (symbol (lib_id "Breakout_TI_FDC1004-rescue:+3.3V") (at 177.8 92.71 0) (unit 1) (in_bom yes) (on_board yes) (dnp no)
  (property "Reference" "#PWR11" (at 177.8 96.52 0) (effects (font (size 1.27 1.27)) hide))
  (property "Value" "+3.3V" (at 178.181 88.3158 0) (effects (font (size 1.27 1.27))))
  (property "Footprint" "" (at 177.8 92.71 0) (effects (font (size 1.27 1.27))))
  (property "Datasheet" "" (at 177.8 92.71 0) (effects (font (size 1.27 1.27)))) (pin "1"))

 (symbol (lib_id "Breakout_TI_FDC1004-rescue:+3.3V") (at 228.6 114.3 0) (unit 1) (in_bom yes) (on_board yes) (dnp no)
  (property "Reference" "#PWR18" (at 228.6 118.11 0) (effects (font (size 1.27 1.27)) hide))
  (property "Value" "+3.3V" (at 228.981 109.9058 0) (effects (font (size 1.27 1.27))))
  (property "Footprint" "" (at 228.6 114.3 0) (effects (font (size 1.27 1.27))))
  (property "Datasheet" "" (at 228.6 114.3 0) (effects (font (size 1.27 1.27)))) (pin "1"))

 (symbol (lib_id "Breakout_TI_FDC1004-rescue:GND") (at 186.69 73.66 0) (unit 1) (in_bom yes) (on_board yes) (dnp no)
  (property "Reference" "#PWR13" (at 186.69 80.01 0) (effects (font (size 1.27 1.27)) hide))
  (property "Value" "GND" (at 186.8932 78.0796 0) (effects (font (size 1.27 1.27))))
  (property "Footprint" "" (at 186.69 73.66 0) (effects (font (size 1.27 1.27))))
  (property "Datasheet" "" (at 186.69 73.66 0) (effects (font (size 1.27 1.27)))) (pin "1"))

 (symbol (lib_id "Breakout_TI_FDC1004-rescue:+3.3V") (at 212.09 63.5 0) (unit 1) (in_bom yes) (on_board yes) (dnp no)
  (property "Reference" "#PWR17" (at 212.09 67.31 0) (effects (font (size 1.27 1.27)) hide))
  (property "Value" "+3.3V" (at 212.471 59.1058 0) (effects (font (size 1.27 1.27))))
  (property "Footprint" "" (at 212.09 63.5 0) (effects (font (size 1.27 1.27))))
  (property "Datasheet" "" (at 212.09 63.5 0) (effects (font (size 1.27 1.27)))) (pin "1"))

 (symbol (lib_id "Breakout_TI_FDC1004-rescue:VCC") (at 162.56 63.5 0) (unit 1) (in_bom yes) (on_board yes) (dnp no)
  (property "Reference" "#PWR7" (at 162.56 67.31 0) (effects (font (size 1.27 1.27)) hide))
  (property "Value" "VCC" (at 163.068 59.0804 0) (effects (font (size 1.27 1.27))))
  (property "Footprint" "" (at 162.56 63.5 0) (effects (font (size 1.27 1.27))))
  (property "Datasheet" "" (at 162.56 63.5 0) (effects (font (size 1.27 1.27)))) (pin "1"))

 (symbol (lib_id "Breakout_TI_FDC1004-rescue:C") (at 204.47 67.31 0) (unit 1) (in_bom yes) (on_board yes) (dnp no)
  (property "Reference" "C4" (at 207.391 66.1416 0) (effects (font (size 1.27 1.27)) (justify left)))
  (property "Value" "2.2uF" (at 207.391 68.4784 0) (effects (font (size 1.27 1.27)) (justify left)))
  (property "Footprint" "Capacitors_SMD:C_0805_HandSoldering" (at 205.4352 71.12 0) (effects (font (size 1.27 1.27)) hide))
  (property "Datasheet" "" (at 204.47 67.31 0) (effects (font (size 1.27 1.27)))) (pin "1") (pin "2"))

 (symbol (lib_id "Breakout_TI_FDC1004-rescue:C") (at 167.64 67.31 0) (unit 1) (in_bom yes) (on_board yes) (dnp no)
  (property "Reference" "C3" (at 170.561 66.1416 0) (effects (font (size 1.27 1.27)) (justify left)))
  (property "Value" "1uF" (at 170.561 68.4784 0) (effects (font (size 1.27 1.27)) (justify left)))
  (property "Footprint" "Capacitors_SMD:C_0805_HandSoldering" (at 168.6052 71.12 0) (effects (font (size 1.27 1.27)) hide))
  (property "Datasheet" "" (at 167.64 67.31 0) (effects (font (size 1.27 1.27)))) (pin "1") (pin "2"))

 (symbol (lib_id "Breakout_TI_FDC1004-rescue:TPS70933DBV") (at 186.69 66.04 0) (unit 1) (in_bom yes) (on_board yes) (dnp no)
  (property "Reference" "U2" (at 186.69 55.4736 0) (effects (font (size 1.27 1.27))))
  (property "Value" "TPS70933DBV" (at 186.69 57.785 0) (effects (font (size 1.27 1.27))))
  (property "Footprint" "TO_SOT_Packages_SMD:SOT-23-5" (at 186.69 60.0964 0) (effects (font (size 1.27 1.27) italic)))
  (property "Datasheet" "" (at 186.69 66.04 0) (effects (font (size 1.27 1.27)))) (pin "1") (pin "2") (pin "3") (pin "4") (pin "5"))

 (symbol (lib_id "Breakout_TI_FDC1004-rescue:GND") (at 204.47 71.12 0) (unit 1) (in_bom yes) (on_board yes) (dnp no)
  (property "Reference" "#PWR16" (at 204.47 77.47 0) (effects (font (size 1.27 1.27)) hide))
  (property "Value" "GND" (at 204.6732 75.5396 0) (effects (font (size 1.27 1.27))))
  (property "Footprint" "" (at 204.47 71.12 0) (effects (font (size 1.27 1.27))))
  (property "Datasheet" "" (at 204.47 71.12 0) (effects (font (size 1.27 1.27)))) (pin "1"))

 (symbol (lib_id "Breakout_TI_FDC1004-rescue:GND") (at 167.64 71.12 0) (unit 1) (in_bom yes) (on_board yes) (dnp no)
  (property "Reference" "#PWR8" (at 167.64 77.47 0) (effects (font (size 1.27 1.27)) hide))
  (property "Value" "GND" (at 167.8432 75.5396 0) (effects (font (size 1.27 1.27))))
  (property "Footprint" "" (at 167.64 71.12 0) (effects (font (size 1.27 1.27))))
  (property "Datasheet" "" (at 167.64 71.12 0) (effects (font (size 1.27 1.27)))) (pin "1"))

 (symbol (lib_id "Breakout_TI_FDC1004-rescue:VCC") (at 186.69 92.71 0) (unit 1) (in_bom yes) (on_board yes) (dnp no)
  (property "Reference" "#PWR14" (at 186.69 96.52 0) (effects (font (size 1.27 1.27)) hide))
  (property "Value" "VCC" (at 187.198 88.2904 0) (effects (font (size 1.27 1.27))))
  (property "Footprint" "" (at 186.69 92.71 0) (effects (font (size 1.27 1.27))))
  (property "Datasheet" "" (at 186.69 92.71 0) (effects (font (size 1.27 1.27)))) (pin "1"))

 (symbol (lib_id "Breakout_TI_FDC1004-rescue:VCC") (at 186.69 114.3 0) (unit 1) (in_bom yes) (on_board yes) (dnp no)
  (property "Reference" "#PWR15" (at 186.69 118.11 0) (effects (font (size 1.27 1.27)) hide))
  (property "Value" "VCC" (at 187.198 109.8804 0) (effects (font (size 1.27 1.27))))
  (property "Footprint" "" (at 186.69 114.3 0) (effects (font (size 1.27 1.27))))
  (property "Datasheet" "" (at 186.69 114.3 0) (effects (font (size 1.27 1.27)))) (pin "1"))

 (sheet_instances (path "" (page "1"))))
